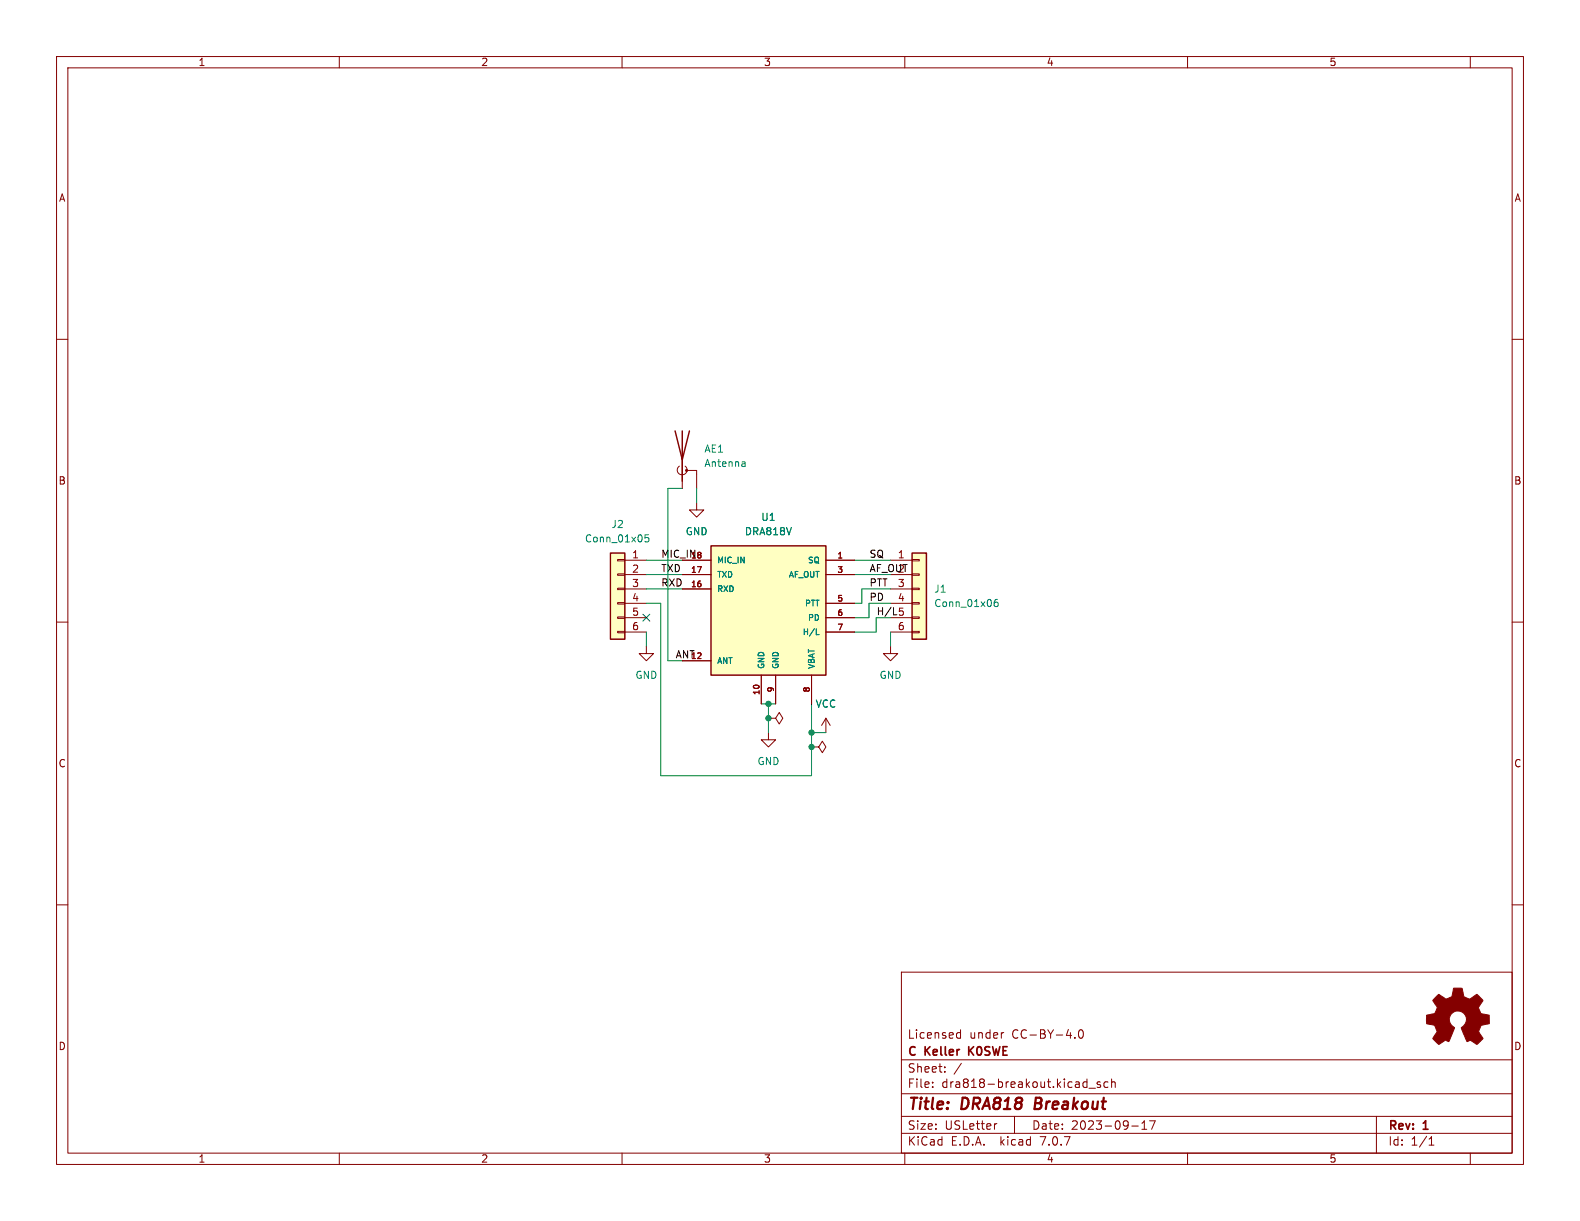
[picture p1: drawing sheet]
<svg xmlns="http://www.w3.org/2000/svg" width="279mm" height="216mm" viewBox="0 0 279 216" stroke-linecap="round" stroke-linejoin="round" font-family="sans-serif">
<g fill="none" stroke="#840000" stroke-width=".18">
<path d="M10 10h259.4v195.9h-259.4zM12 12h255.4v191.9h-255.4zM60 10v2M110 10v2M160 10v2M210 10v2M260 10v2M10 60h2M267.4 60h2M109.2 98.9h1.3v.3h-1.3zM110.5 99.1h3.8M120.1 82.4a.85 .85 0 0 0-.1 1.3 .85 .85 0 0 0 1.3 0 .85 .85 0 0 0-.1-1.3"/>
<path d="M120.6 99.1h5.1M120.6 81.3v5.1M121.4 83.2h1.8v3.2M123.2 88.9v1.3h1.3l-1.3 1.2-1.3-1.2h1.3M146 99.1h5.1M157.5 99.1h3.8M161.3 98.9h1.3v.3h-1.3zM10 110h2M109.2 111.6h1.3v.3h-1.3zM109.2 109.1h1.3v.2h-1.3zM109.2 106.6h1.3v.2h-1.3zM109.2 104h1.3v.3h-1.3z"/>
<path d="M109.2 101.5h1.3v.2h-1.3zM110.5 101.6h3.8M110.5 104.1h3.8M110.5 106.7h3.8M110.5 109.2h3.8M110.5 111.8h3.8M114.3 114.3v1.3h1.3l-1.3 1.2-1.3-1.2h1.3M120.6 101.6h5.1M120.6 104.1h5.1M120.6 116.8h5.1M134.6 119.4v5.1M137.2 119.4v5.1"/>
<path d="M143.5 119.4v5.1M146 101.6h5.1M146 106.7h5.1M146 109.2h5.1M146 111.8h5.1M157.5 114.3v1.3h1.2l-1.2 1.2-1.3-1.2h1.3M157.5 101.6h3.8M157.5 104.1h3.8M157.5 106.7h3.8M157.5 109.2h3.8M157.5 111.8h3.8M161.3 111.6h1.3v.3h-1.3z"/>
<path d="M161.3 109.1h1.3v.2h-1.3zM161.3 106.6h1.3v.2h-1.3zM161.3 104h1.3v.3h-1.3zM161.3 101.5h1.3v.2h-1.3zM267.4 110h2M135.9 127h1.3l.6-1 .6 1-.6 1-.6-1M135.9 127h.1M135.9 129.5v1.3h1.3l-1.3 1.3-1.3-1.3h1.3M143.5 132.1h1.3l.6-1 .6 1-.6 1-.6-1M143.5 132.1h.1M146 127l-.7 1.3M146 127v2.5"/>
<path d="M146 127l.8 1.3M10 160h2M267.4 160h2M159.4 171.9h108v32h-108zM159.4 197.4h108M159.4 193.4h108M159.4 187.4h108M164.9 192.1v.2M164.9 191.4v.1M167.1 189.4v.2M167.1 188.7v.1M169.3 183.5h.6"/>
<path d="M169.3 182.7h.6M169.9 182.1v1.5M170 188l-1.3 1.9M176.3 198.7l-.3 .1M177.4 182.6h.1M179.4 197.4v3M190.1 183.4v.2M190.9 182.2l.2-.1a.81 .81 0 0 1 .6 .6 .81 .81 0 0 1-.3 .8l-.2 .1a.81 .81 0 0 1-.3-1.4zM192.6 192.4h1.1M194.6 191.4l-.4-.1-.2 .2 .1 .2 .5 .2v.3h-.6M195.9 191.4l-.4-.1-.3 .3v.4l.2 .2h.5M196.6 191.4l.2-.1 .3 .1 .1 .9"/>
<path d="M196.6 190.8v1.5M200.1 199.1h1.2M201.9 199.7h.9M201.9 198.6l.5-.4v1.5M203.3 198.2h1l-.7 1.5M243.4 197.4v6.5M60 203.9v2M110 203.9v2M159.4 200.4h108M160 203.9v2M210 203.9v2M252.7 202.5h.9"/>
<path d="M252.7 201.4l.4-.4v1.5M260 203.9v2"/>
</g>
<path d="M183.2 194.1l-.3 2h.8" fill="none" stroke="#840000" stroke-width=".4"/>
<path d="M171.3 185.1v1.5M172.2 185.1l-.9 .8" fill="none" stroke="#840000" stroke-width=".3"/>
<g fill="#ffffc2" stroke="#ffffc2" stroke-width=".18">
<path d="M161.3 97.8h2.5v15.2h-2.5z"/>
<path d="M125.7 96.5h20.3v22.9h-20.3z"/>
<path d="M107.9 97.8h2.6v15.2h-2.6z"/>
</g>
<path d="M119.4 76.2l1.2 5.1 1.3-5.1M120.6 76.2v8.9M107.9 97.8h2.6v15.2h-2.6zM125.7 96.5h20.3v22.9h-20.3zM161.3 97.8h2.5v15.2h-2.5z" fill="none" stroke="#840000" stroke-width=".25"/>
<path d="M114.7 94.6h-.6l-.1 .6 .2-.2 .4 .1 .2 .2-.1 .4-.2 .1-.5-.1M131.6 81.6l.2 .2v.7M131.8 82.4l-.5 .1M131.8 82h-.5M144.4 112.2h.4M176.4 106l-.4 .1a.86 .86 0 0 0 0 1.2l.5-.2v-.4l-.2-.2h-.4l-.1 .2" fill="none" stroke="#008484" stroke-width=".18"/>
<g fill="#840000" stroke="#840000" stroke-width=".18">
<path d="M253.9 176.3l.6-.5 .8 .6a.62 .62 0 0 0 1 0l.2-.1a1.62 1.62 0 0 0 .5-1.3l.1-.3 1.4 .1 .2 .7a.74 .74 0 0 0 .7 1l.5 .2 1.3-.9 1 1.1-.4 .6a.75 .75 0 0 0-.1 1.2l.2 .5 1.4 .3 .1 1.5-1.4 .3-.1 .1a1.23 1.23 0 0 0-.3 1.2l.7 1-.1 .2-1 .9-.9-.5a.54 .54 0 0 0-.8 0l-1.1-2.4a2.33 2.33 0 0 0 .9-1.9 1.54 1.54 0 0 0-2.5-.7 1.54 1.54 0 0 0 .4 2.5l-1 2.5a.69 .69 0 0 0-1.2 .1l-.6 .4-1-1.1 .8-1.2-.3-.5a.71 .71 0 0 0-.9-.7l-.7-.2v-1.5l.4-.1a1.11 1.11 0 0 0 1.2-.7 .72 .72 0 0 0-.2-1.2l-.3-.6z"/>
<circle cx="121.4" cy="83.2" r=".18"/>
</g>
<g fill="none" stroke="#008400" stroke-width=".18">
<path d="M114.3 99.1h6.3M120.6 86.4h-2.5v30.4h2.5M123.2 86.4v2.5M151.1 99.1h6.4M114.3 106.7h2.5v30.5h26.7v-12.7M114.3 101.6h6.3M114.3 104.1h6.3M114.3 111.8v2.5M151.1 101.6h6.4M154.9 109.2v2.6h-3.8M157.5 104.1h-5.1v2.6h-1.3M157.5 106.7h-3.8v2.5h-2.6"/>
<path d="M157.5 111.8v2.5M134.6 124.5h2.6M135.9 124.5v5M143.5 129.5h2.5"/>
</g>
<path d="M113.7 108.6l1.2 1.2M114.9 108.6l-1.2 1.2" fill="none" stroke="#000084" stroke-width=".18"/>
<g fill="#008400" stroke="#008400" stroke-width=".18">
<circle cx="135.9" cy="127" r=".46"/>
<circle cx="143.5" cy="132.1" r=".46"/>
<circle cx="135.9" cy="124.5" r=".46"/>
<circle cx="143.5" cy="129.5" r=".46"/>
</g>
<g font-size="2.8" fill="#840000">
<text x="160.4" y="196.8">Title:</text>
<text x="170.1" y="196.8">DRA818</text>
<text x="183.8" y="196.8">Breakout</text>
</g>
<g font-size="2.1" fill="#840000">
<text x="160.4" y="183.9">Licensed</text>
<text x="171.4" y="183.9">under</text>
<text x="179" y="183.9">CC-BY-4.0</text>
<text x="160.4" y="189.9">Sheet:</text>
<text x="160.4" y="187.1">C</text>
<text x="163.6" y="187.1">Keller</text>
<text x="172" y="187.1">K0SWE</text>
<text x="160.4" y="192.6">File:</text>
<text x="166.5" y="192.6">dra818-breakout.kicad_sch</text>
<text x="160.4" y="202.8">KiCad</text>
<text x="160.4" y="200">Size:</text>
<text x="167.1" y="200">USLetter</text>
<text x="168.1" y="202.8">E.D.A.</text>
<text x="177" y="202.8">kicad</text>
<text x="182.4" y="200">Date:</text>
<text x="184.2" y="202.8">7.0.7</text>
<text x="189.4" y="200">2023-09-17</text>
<text x="245.4" y="200.2">Rev:</text>
<text x="245.4" y="202.8">Id:</text>
<text x="249.5" y="202.8">1/1</text>
<text x="251.8" y="200.2">1</text>
</g>
<g font-size="1.8" fill="#840000">
<text x="35" y="11.9">1</text>
<text x="85" y="11.9">2</text>
<text x="135" y="11.9">3</text>
<text x="185" y="11.9">4</text>
<text x="235" y="11.9">5</text>
<text x="10.3" y="35.9">A</text>
<text x="267.7" y="35.9">A</text>
<text x="10.3" y="85.9">B</text>
<text x="267.7" y="85.9">B</text>
<text x="111.7" y="98.8">1</text>
<text x="111.7" y="101.3">2</text>
<text x="158.7" y="98.8">1</text>
<text x="111.7" y="103.9">3</text>
<text x="111.7" y="106.4">4</text>
<text x="158.7" y="103.9">3</text>
<text x="158.7" y="106.4">4</text>
<text x="111.7" y="109">5</text>
<text x="111.7" y="111.5">6</text>
<text x="158.7" y="111.5">6</text>
<text x="10.3" y="135.9">C</text>
<text x="267.7" y="135.9">C</text>
<text x="10.3" y="185.9">D</text>
<text x="267.7" y="185.9">D</text>
<text x="35" y="205.8">1</text>
<text x="85" y="205.8">2</text>
<text x="135" y="205.8">3</text>
<text x="185" y="205.8">4</text>
<text x="235" y="205.8">5</text>
</g>
<g font-size="1.8" fill="#008484">
<text x="124.5" y="80.2">AE1</text>
<text x="124.5" y="82.8">Antenna</text>
<text x="108" y="93.6">J2</text>
<text x="121.2" y="94.8">GND</text>
<text x="131.6" y="94.8">DRA818V</text>
<text x="134.5" y="92.3">U1</text>
<text x="103.3" y="96.1">Conn_01x05</text>
<text x="165.1" y="105">J1</text>
<text x="165.1" y="107.5">Conn_01x06</text>
<text x="112.3" y="120.2">GND</text>
<text x="144.1" y="125.3">VCC</text>
<text x="155.4" y="120.2">GND</text>
<text x="133.9" y="135.5">GND</text>
</g>
<g font-size="1.8">
<text x="116.8" y="101.3">TXD</text>
<text x="116.8" y="98.7">MIC_IN</text>
<text x="153.7" y="101.3">AF_OUT</text>
<text x="153.7" y="98.7">SQ</text>
<text x="158.7" y="101.3">2</text>
<text x="116.8" y="103.8">RXD</text>
<text x="153.7" y="106.3">PD</text>
<text x="153.7" y="103.8">PTT</text>
<text x="119.4" y="116.5">ANT</text>
</g>
<text font-size="1.8" fill="#008400" x="154.9" y="108.9">H/L 5</text>
<g font-size="1.4" fill="#840000">
<text x="122.1" y="101.3">17</text>
<text x="122.1" y="98.8">18</text>
<text x="148" y="98.8">1</text>
<text x="148" y="101.3">3</text>
<text x="122.1" y="103.9">16</text>
<text x="148" y="106.4">5</text>
<text x="148" y="109">6</text>
<text x="148" y="111.5">7</text>
<text x="122.1" y="116.6">12</text>
<text x="134.4" y="123" transform="rotate(-90 134.4 123)">10</text>
<text x="136.9" y="122.5" transform="rotate(-90 136.9 122.5)">9</text>
<text x="143.3" y="122.5" transform="rotate(-90 143.3 122.5)">8</text>
</g>
<g font-size="1.4" fill="#008484">
<text x="126.7" y="99.8">MIC_IN</text>
<text x="142.7" y="99.8">SQ</text>
<text x="126.7" y="104.9">RXD</text>
<text x="126.7" y="102.3">TXD</text>
<text x="139.4" y="102.3">AF_OUT</text>
<text x="142.2" y="107.4">PTT</text>
<text x="141.8" y="112.5">H/L</text>
<text x="142.7" y="110">PD</text>
<text x="126.7" y="117.6">ANT</text>
<text x="135.4" y="118.4" transform="rotate(-90 135.4 118.4)">GND</text>
<text x="137.9" y="118.4" transform="rotate(-90 137.9 118.4)">GND</text>
<text x="144.2" y="118.4" transform="rotate(-90 144.2 118.4)">VBAT</text>
</g>
</svg>
